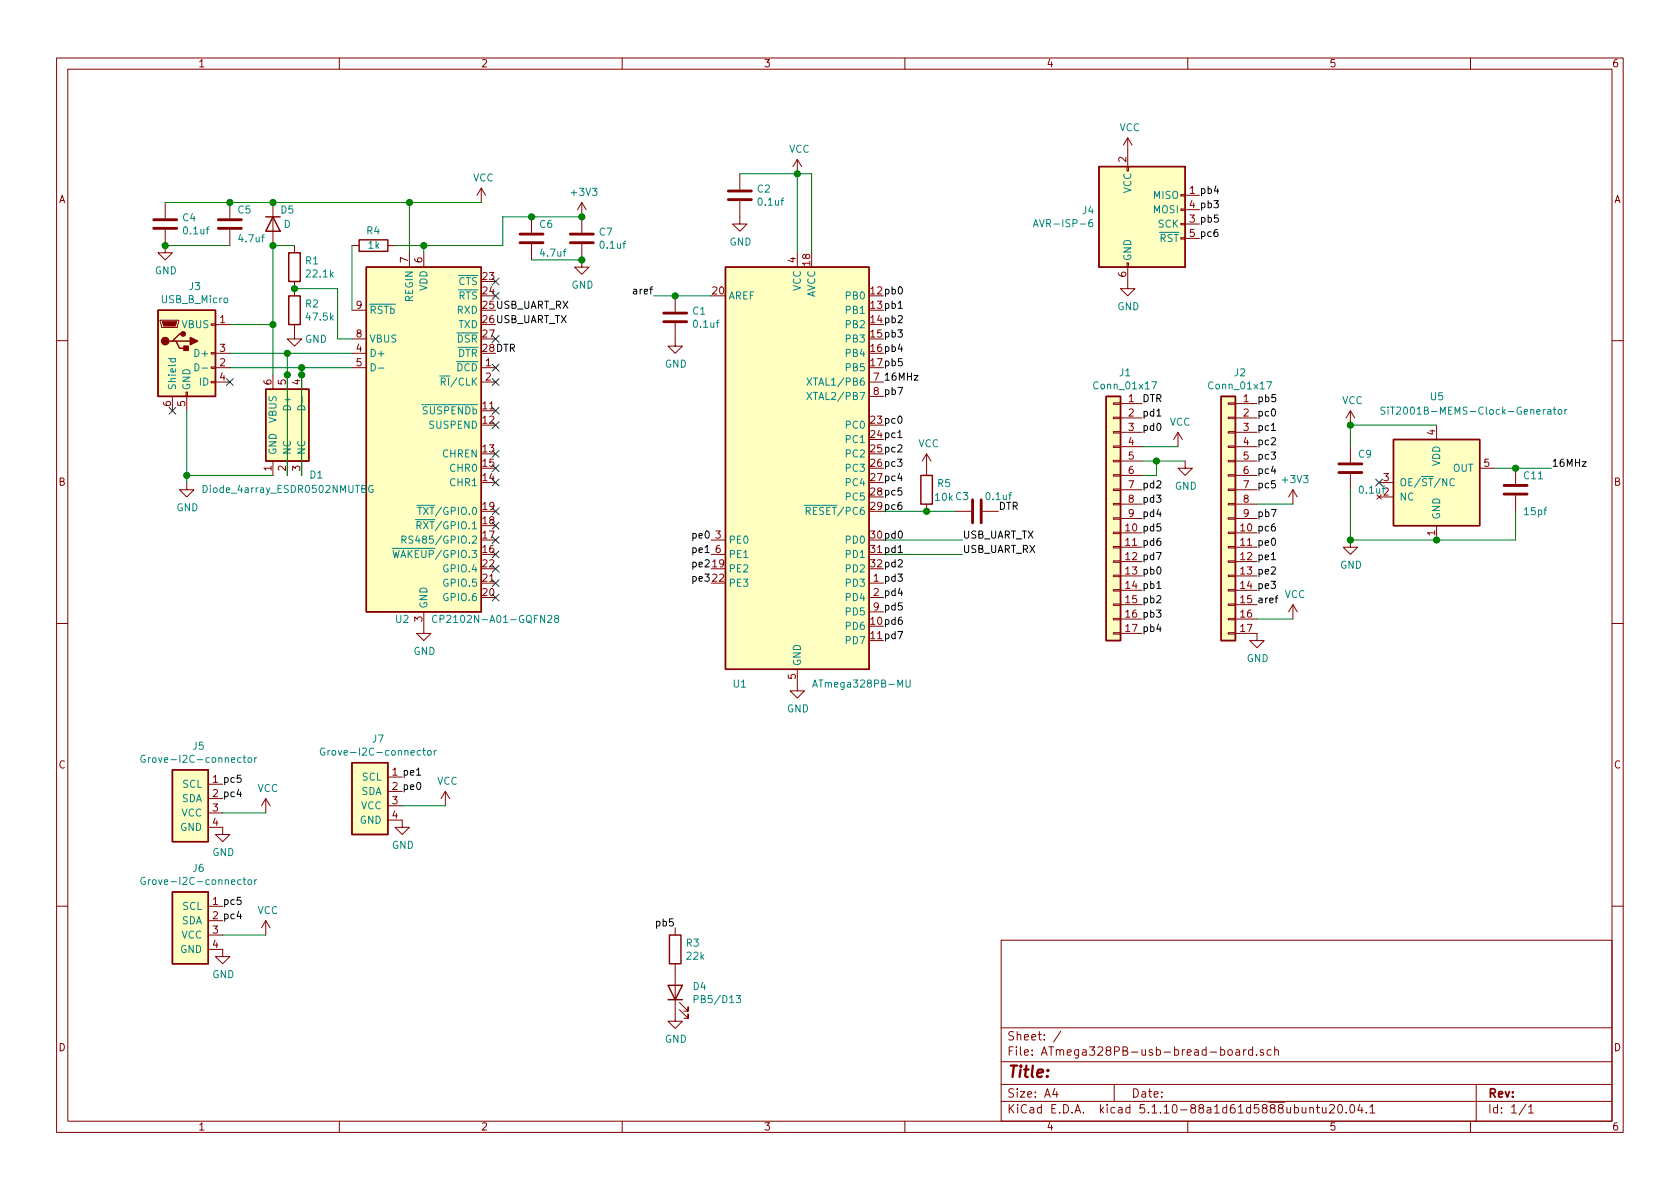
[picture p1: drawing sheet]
EESchema Schematic File Version 4
EELAYER 30 0
EELAYER END
$Descr A4 11693 8268
encoding utf-8
Sheet 1 1
Title ""
Date ""
Rev ""
Comp ""
Comment1 ""
Comment2 ""
Comment3 ""
Comment4 ""
$EndDescr
$Comp
L power:VCC #PWR0101
U 1 1
P 5550 1200
F 0 "#PWR0101" H 5550 1050 50  0001 C CNN
F 1 "VCC" H 5565 1373 50  0000 C CNN
F 2 "" H 5550 1200 50  0001 C CNN
F 3 "" H 5550 1200 50  0001 C CNN
	1    5550 1200
	1    0    0    -1  
$EndComp
Text Label 4550 2050 2    50   ~ 0
aref
$Comp
L Device:C C1
U 1 1
P 4700 2200
F 0 "C1" H 4815 2246 50  0000 L CNN
F 1 "0.1uf" H 4815 2155 50  0000 L CNN
F 2 "Capacitor_SMD:C_0402_1005Metric" H 4738 2050 50  0001 C CNN
F 3 "~" H 4700 2200 50  0001 C CNN
	1    4700 2200
	1    0    0    -1  
$EndComp
Connection ~ 4700 2050
Wire Wire Line
	4700 2050 4550 2050
$Comp
L power:GND #PWR0102
U 1 1
P 5550 4750
F 0 "#PWR0102" H 5550 4500 50  0001 C CNN
F 1 "GND" H 5555 4577 50  0000 C CNN
F 2 "" H 5550 4750 50  0001 C CNN
F 3 "" H 5550 4750 50  0001 C CNN
	1    5550 4750
	1    0    0    -1  
$EndComp
$Comp
L power:GND #PWR0103
U 1 1
P 4700 2350
F 0 "#PWR0103" H 4700 2100 50  0001 C CNN
F 1 "GND" H 4705 2177 50  0000 C CNN
F 2 "" H 4700 2350 50  0001 C CNN
F 3 "" H 4700 2350 50  0001 C CNN
	1    4700 2350
	1    0    0    -1  
$EndComp
Text Label 6150 2050 0    50   ~ 0
pb0
Text Label 6150 2150 0    50   ~ 0
pb1
Text Label 6150 2250 0    50   ~ 0
pb2
Text Label 6150 2350 0    50   ~ 0
pb3
Text Label 6150 2450 0    50   ~ 0
pb4
Text Label 6150 2550 0    50   ~ 0
pb5
Text Label 6150 2750 0    50   ~ 0
pb7
Text Label 6150 2950 0    50   ~ 0
pc0
Text Label 6150 3050 0    50   ~ 0
pc1
Text Label 6150 3150 0    50   ~ 0
pc2
Text Label 6150 3250 0    50   ~ 0
pc3
Text Label 6150 3350 0    50   ~ 0
pc4
Text Label 6150 3450 0    50   ~ 0
pc5
Text Label 6150 3550 0    50   ~ 0
pc6
Text Label 6150 3750 0    50   ~ 0
pd0
Text Label 6150 3850 0    50   ~ 0
pd1
Text Label 6150 3950 0    50   ~ 0
pd2
Text Label 6150 4050 0    50   ~ 0
pd3
Text Label 6150 4150 0    50   ~ 0
pd4
Text Label 6150 4250 0    50   ~ 0
pd5
Text Label 6150 4350 0    50   ~ 0
pd6
Text Label 6150 4450 0    50   ~ 0
pd7
Text Label 4950 3750 2    50   ~ 0
pe0
Text Label 4950 3850 2    50   ~ 0
pe1
Text Label 4950 3950 2    50   ~ 0
pe2
Text Label 4950 4050 2    50   ~ 0
pe3
$Comp
L Device:C C2
U 1 1
P 5150 1350
F 0 "C2" H 5265 1396 50  0000 L CNN
F 1 "0.1uf" H 5265 1305 50  0000 L CNN
F 2 "Capacitor_SMD:C_0402_1005Metric" H 5188 1200 50  0001 C CNN
F 3 "~" H 5150 1350 50  0001 C CNN
	1    5150 1350
	1    0    0    -1  
$EndComp
$Comp
L power:GND #PWR0104
U 1 1
P 5150 1500
F 0 "#PWR0104" H 5150 1250 50  0001 C CNN
F 1 "GND" H 5155 1327 50  0000 C CNN
F 2 "" H 5150 1500 50  0001 C CNN
F 3 "" H 5150 1500 50  0001 C CNN
	1    5150 1500
	1    0    0    -1  
$EndComp
$Comp
L power:GND #PWR0105
U 1 1
P 8750 4400
F 0 "#PWR0105" H 8750 4150 50  0001 C CNN
F 1 "GND" H 8755 4227 50  0000 C CNN
F 2 "" H 8750 4400 50  0001 C CNN
F 3 "" H 8750 4400 50  0001 C CNN
	1    8750 4400
	1    0    0    -1  
$EndComp
$Comp
L Connector_Generic:Conn_01x17 J1
U 1 1
P 7750 3600
F 0 "J1" H 7668 4617 50  0000 C CNN
F 1 "Conn_01x17" H 7668 4526 50  0000 C CNN
F 2 "Connector_PinSocket_2.54mm:PinSocket_1x17_P2.54mm_Vertical" H 7750 3600 50  0001 C CNN
F 3 "~" H 7750 3600 50  0001 C CNN
	1    7750 3600
	-1   0    0    -1  
$EndComp
$Comp
L Connector_Generic:Conn_01x17 J2
U 1 1
P 8550 3600
F 0 "J2" H 8468 4617 50  0000 C CNN
F 1 "Conn_01x17" H 8468 4526 50  0000 C CNN
F 2 "Connector_PinSocket_2.54mm:PinSocket_1x17_P2.54mm_Vertical" H 8550 3600 50  0001 C CNN
F 3 "~" H 8550 3600 50  0001 C CNN
	1    8550 3600
	-1   0    0    -1  
$EndComp
$Comp
L power:GND #PWR0107
U 1 1
P 8250 3200
F 0 "#PWR0107" H 8250 2950 50  0001 C CNN
F 1 "GND" H 8255 3027 50  0000 C CNN
F 2 "" H 8250 3200 50  0001 C CNN
F 3 "" H 8250 3200 50  0001 C CNN
	1    8250 3200
	1    0    0    -1  
$EndComp
Text Label 8750 2800 0    50   ~ 0
pb5
Text Label 7950 4400 0    50   ~ 0
pb4
Text Label 7950 4300 0    50   ~ 0
pb3
Text Label 7950 4200 0    50   ~ 0
pb2
Text Label 7950 4100 0    50   ~ 0
pb1
Text Label 7950 4000 0    50   ~ 0
pb0
Text Label 7950 3900 0    50   ~ 0
pd7
Text Label 7950 3800 0    50   ~ 0
pd6
Text Label 7950 3700 0    50   ~ 0
pd5
Text Label 7950 3600 0    50   ~ 0
pd4
Text Label 7950 3500 0    50   ~ 0
pd3
Text Label 7950 3400 0    50   ~ 0
pd2
Text Label 8750 3000 0    50   ~ 0
pc1
Text Label 8750 2900 0    50   ~ 0
pc0
Text Label 8750 4200 0    50   ~ 0
aref
Text Label 8750 4100 0    50   ~ 0
pe3
Text Label 8750 4000 0    50   ~ 0
pe2
Text Label 8750 3900 0    50   ~ 0
pe1
Text Label 8750 3800 0    50   ~ 0
pe0
Text Label 8750 3700 0    50   ~ 0
pc6
Text Label 8750 3400 0    50   ~ 0
pc5
Text Label 8750 3300 0    50   ~ 0
pc4
Text Label 8750 3200 0    50   ~ 0
pc3
Text Label 8750 3100 0    50   ~ 0
pc2
Text Label 8750 3600 0    50   ~ 0
pb7
Wire Wire Line
	8250 3200 8050 3200
$Comp
L power:VCC #PWR0108
U 1 1
P 8200 3100
F 0 "#PWR0108" H 8200 2950 50  0001 C CNN
F 1 "VCC" H 8215 3273 50  0000 C CNN
F 2 "" H 8200 3100 50  0001 C CNN
F 3 "" H 8200 3100 50  0001 C CNN
	1    8200 3100
	1    0    0    -1  
$EndComp
Wire Wire Line
	8050 3200 8050 3300
Wire Wire Line
	8050 3300 7950 3300
Connection ~ 8050 3200
Wire Wire Line
	8050 3200 7950 3200
$Comp
L ATmega328PB-usb-bread-board-rescue:ATmega328PB-MU-MCU_Microchip_ATmega U1
U 1 1
P 5550 3250
F 0 "U1" H 5150 1750 50  0000 C CNN
F 1 "ATmega328PB-MU" H 6000 1750 50  0000 C CNN
F 2 "Package_DFN_QFN:QFN-32-1EP_5x5mm_P0.5mm_EP3.1x3.1mm" H 5550 3250 50  0001 C CIN
F 3 "http://ww1.microchip.com/downloads/en/DeviceDoc/40001906C.pdf" H 5550 3250 50  0001 C CNN
	1    5550 3250
	1    0    0    -1  
$EndComp
Wire Wire Line
	5150 1200 5550 1200
Connection ~ 5550 1200
Wire Wire Line
	4700 2050 4950 2050
$Comp
L ATmega328PB-usb-bread-board-rescue:CP2102N-A01-GQFN28-Interface_USB U2
U 1 1
P 2950 3050
F 0 "U2" H 2800 1800 50  0000 C CNN
F 1 "CP2102N-A01-GQFN28" H 3450 1800 50  0000 C CNN
F 2 "Package_DFN_QFN:QFN-28-1EP_5x5mm_P0.5mm_EP3.35x3.35mm" H 3400 1850 50  0001 L CNN
F 3 "https://www.silabs.com/documents/public/data-sheets/cp2102n-datasheet.pdf" H 3000 2300 50  0001 C CNN
	1    2950 3050
	1    0    0    -1  
$EndComp
$Comp
L ATmega328PB-usb-bread-board-rescue:USB_B_Micro-Connector J3
U 1 1
P 1300 2450
F 0 "J3" H 1357 2917 50  0000 C CNN
F 1 "USB_B_Micro" H 1357 2826 50  0000 C CNN
F 2 "Connector_USB:USB_Micro-B_Molex-105017-0001" H 1450 2400 50  0001 C CNN
F 3 "~" H 1450 2400 50  0001 C CNN
	1    1300 2450
	1    0    0    -1  
$EndComp
$Comp
L Device:R R1
U 1 1
P 2050 1850
F 0 "R1" H 2120 1896 50  0000 L CNN
F 1 "22.1k" H 2120 1805 50  0000 L CNN
F 2 "Resistor_SMD:R_0603_1608Metric" V 1980 1850 50  0001 C CNN
F 3 "~" H 2050 1850 50  0001 C CNN
	1    2050 1850
	1    0    0    -1  
$EndComp
$Comp
L Device:R R2
U 1 1
P 2050 2150
F 0 "R2" H 2120 2196 50  0000 L CNN
F 1 "47.5k" H 2120 2105 50  0000 L CNN
F 2 "Resistor_SMD:R_0603_1608Metric" V 1980 2150 50  0001 C CNN
F 3 "~" H 2050 2150 50  0001 C CNN
	1    2050 2150
	1    0    0    -1  
$EndComp
$Comp
L power:GND #PWR0106
U 1 1
P 2050 2300
F 0 "#PWR0106" H 2050 2050 50  0001 C CNN
F 1 "GND" H 2200 2250 50  0000 C CNN
F 2 "" H 2050 2300 50  0001 C CNN
F 3 "" H 2050 2300 50  0001 C CNN
	1    2050 2300
	1    0    0    -1  
$EndComp
$Comp
L power:GND #PWR0109
U 1 1
P 1300 3350
F 0 "#PWR0109" H 1300 3100 50  0001 C CNN
F 1 "GND" H 1305 3177 50  0000 C CNN
F 2 "" H 1300 3350 50  0001 C CNN
F 3 "" H 1300 3350 50  0001 C CNN
	1    1300 3350
	1    0    0    -1  
$EndComp
Wire Wire Line
	1900 2250 1600 2250
Wire Wire Line
	2350 2350 2450 2350
Text Label 7950 2900 0    50   ~ 0
pd1
Text Label 7950 3000 0    50   ~ 0
pd0
Text Label 3450 2150 0    50   ~ 0
USB_UART_RX
Text Label 3450 2250 0    50   ~ 0
USB_UART_TX
$Comp
L Device:C C3
U 1 1
P 6800 3550
F 0 "C3" V 6900 3600 50  0000 L CNN
F 1 "0.1uf" V 6900 3300 50  0000 L CNN
F 2 "Capacitor_SMD:C_0402_1005Metric" H 6838 3400 50  0001 C CNN
F 3 "~" H 6800 3550 50  0001 C CNN
	1    6800 3550
	0    -1   -1   0   
$EndComp
Wire Wire Line
	8200 3100 7950 3100
Text Label 6700 3850 0    50   ~ 0
USB_UART_RX
Text Label 6700 3750 0    50   ~ 0
USB_UART_TX
Text Label 6950 3550 0    50   ~ 0
DTR
Text Label 7950 2800 0    50   ~ 0
DTR
NoConn ~ 1600 2650
$Comp
L power:GND #PWR0110
U 1 1
P 2950 4350
F 0 "#PWR0110" H 2950 4100 50  0001 C CNN
F 1 "GND" H 2955 4177 50  0000 C CNN
F 2 "" H 2950 4350 50  0001 C CNN
F 3 "" H 2950 4350 50  0001 C CNN
	1    2950 4350
	1    0    0    -1  
$EndComp
NoConn ~ 3450 4150
NoConn ~ 3450 4050
NoConn ~ 3450 3950
NoConn ~ 3450 3850
NoConn ~ 3450 3750
NoConn ~ 3450 3650
NoConn ~ 3450 3550
NoConn ~ 3450 3350
NoConn ~ 3450 3250
NoConn ~ 3450 3150
$Comp
L Connector:AVR-ISP-6 J4
U 1 1
P 7950 1550
F 0 "J4" H 7621 1646 50  0000 R CNN
F 1 "AVR-ISP-6" H 7621 1555 50  0000 R CNN
F 2 "my-kicad-footprints:2x03_P2.54mm_ISP_Pads" V 7700 1600 50  0001 C CNN
F 3 " ~" H 6675 1000 50  0001 C CNN
	1    7950 1550
	1    0    0    -1  
$EndComp
$Comp
L power:GND #PWR0112
U 1 1
P 7850 1950
F 0 "#PWR0112" H 7850 1700 50  0001 C CNN
F 1 "GND" H 7855 1777 50  0000 C CNN
F 2 "" H 7850 1950 50  0001 C CNN
F 3 "" H 7850 1950 50  0001 C CNN
	1    7850 1950
	1    0    0    -1  
$EndComp
Text Label 8350 1650 0    50   ~ 0
pc6
$Comp
L power:VCC #PWR0113
U 1 1
P 7850 1050
F 0 "#PWR0113" H 7850 900 50  0001 C CNN
F 1 "VCC" H 7865 1223 50  0000 C CNN
F 2 "" H 7850 1050 50  0001 C CNN
F 3 "" H 7850 1050 50  0001 C CNN
	1    7850 1050
	1    0    0    -1  
$EndComp
Text Label 8350 1450 0    50   ~ 0
pb3
Text Label 8350 1350 0    50   ~ 0
pb4
Text Label 8350 1550 0    50   ~ 0
pb5
NoConn ~ 1200 2850
$Comp
L my-kicad-symbols:Grove-I2C-connector J5
U 1 1
P 1300 5600
F 0 "J5" H 1382 6017 50  0000 C CNN
F 1 "Grove-I2C-connector" H 1382 5926 50  0000 C CNN
F 2 "Connector:NS-Tech_Grove_1x04_P2mm_Vertical" H 1300 5600 50  0001 C CNN
F 3 "" H 1300 5600 50  0001 C CNN
	1    1300 5600
	1    0    0    -1  
$EndComp
$Comp
L power:GND #PWR0114
U 1 1
P 1550 5750
F 0 "#PWR0114" H 1550 5500 50  0001 C CNN
F 1 "GND" H 1555 5577 50  0000 C CNN
F 2 "" H 1550 5750 50  0001 C CNN
F 3 "" H 1550 5750 50  0001 C CNN
	1    1550 5750
	1    0    0    -1  
$EndComp
$Comp
L power:VCC #PWR0115
U 1 1
P 1850 5650
F 0 "#PWR0115" H 1850 5500 50  0001 C CNN
F 1 "VCC" H 1865 5823 50  0000 C CNN
F 2 "" H 1850 5650 50  0001 C CNN
F 3 "" H 1850 5650 50  0001 C CNN
	1    1850 5650
	1    0    0    -1  
$EndComp
Wire Wire Line
	1850 5650 1550 5650
Text Label 1550 5550 0    50   ~ 0
pc4
Text Label 1550 5450 0    50   ~ 0
pc5
$Comp
L my-kicad-symbols:Grove-I2C-connector J6
U 1 1
P 1300 6450
F 0 "J6" H 1382 6867 50  0000 C CNN
F 1 "Grove-I2C-connector" H 1382 6776 50  0000 C CNN
F 2 "Connector:NS-Tech_Grove_1x04_P2mm_Vertical" H 1300 6450 50  0001 C CNN
F 3 "" H 1300 6450 50  0001 C CNN
	1    1300 6450
	1    0    0    -1  
$EndComp
$Comp
L power:GND #PWR0116
U 1 1
P 1550 6600
F 0 "#PWR0116" H 1550 6350 50  0001 C CNN
F 1 "GND" H 1555 6427 50  0000 C CNN
F 2 "" H 1550 6600 50  0001 C CNN
F 3 "" H 1550 6600 50  0001 C CNN
	1    1550 6600
	1    0    0    -1  
$EndComp
$Comp
L power:VCC #PWR0117
U 1 1
P 1850 6500
F 0 "#PWR0117" H 1850 6350 50  0001 C CNN
F 1 "VCC" H 1865 6673 50  0000 C CNN
F 2 "" H 1850 6500 50  0001 C CNN
F 3 "" H 1850 6500 50  0001 C CNN
	1    1850 6500
	1    0    0    -1  
$EndComp
Wire Wire Line
	1850 6500 1550 6500
Text Label 1550 6400 0    50   ~ 0
pc4
Text Label 1550 6300 0    50   ~ 0
pc5
$Comp
L my-kicad-symbols:Grove-I2C-connector J7
U 1 1
P 2550 5550
F 0 "J7" H 2632 5967 50  0000 C CNN
F 1 "Grove-I2C-connector" H 2632 5876 50  0000 C CNN
F 2 "Connector:NS-Tech_Grove_1x04_P2mm_Vertical" H 2550 5550 50  0001 C CNN
F 3 "" H 2550 5550 50  0001 C CNN
	1    2550 5550
	1    0    0    -1  
$EndComp
$Comp
L power:GND #PWR0118
U 1 1
P 2800 5700
F 0 "#PWR0118" H 2800 5450 50  0001 C CNN
F 1 "GND" H 2805 5527 50  0000 C CNN
F 2 "" H 2800 5700 50  0001 C CNN
F 3 "" H 2800 5700 50  0001 C CNN
	1    2800 5700
	1    0    0    -1  
$EndComp
$Comp
L power:VCC #PWR0119
U 1 1
P 3100 5600
F 0 "#PWR0119" H 3100 5450 50  0001 C CNN
F 1 "VCC" H 3115 5773 50  0000 C CNN
F 2 "" H 3100 5600 50  0001 C CNN
F 3 "" H 3100 5600 50  0001 C CNN
	1    3100 5600
	1    0    0    -1  
$EndComp
Wire Wire Line
	3100 5600 2800 5600
Text Label 2800 5400 0    50   ~ 0
pe1
Text Label 2800 5500 0    50   ~ 0
pe0
NoConn ~ 3450 2550
NoConn ~ 3450 2650
NoConn ~ 3450 2850
NoConn ~ 3450 2950
NoConn ~ 3450 1950
NoConn ~ 3450 2050
NoConn ~ 3450 2350
Text Label 4700 6450 2    50   ~ 0
pb5
$Comp
L Device:LED D4
U 1 1
P 4700 6900
F 0 "D4" V 4739 6782 50  0000 R CNN
F 1 "PB5/D13" V 4648 6782 50  0000 R CNN
F 2 "LED_SMD:LED_0603_1608Metric_Pad1.05x0.95mm_HandSolder" H 4700 6900 50  0001 C CNN
F 3 "~" H 4700 6900 50  0001 C CNN
	1    4700 6900
	0    -1   -1   0   
$EndComp
$Comp
L power:GND #PWR0122
U 1 1
P 4700 7050
F 0 "#PWR0122" H 4700 6800 50  0001 C CNN
F 1 "GND" H 4705 6877 50  0000 C CNN
F 2 "" H 4700 7050 50  0001 C CNN
F 3 "" H 4700 7050 50  0001 C CNN
	1    4700 7050
	1    0    0    -1  
$EndComp
$Comp
L power:+3V3 #PWR0126
U 1 1
P 9000 3500
F 0 "#PWR0126" H 9000 3350 50  0001 C CNN
F 1 "+3V3" H 9015 3673 50  0000 C CNN
F 2 "" H 9000 3500 50  0001 C CNN
F 3 "" H 9000 3500 50  0001 C CNN
	1    9000 3500
	1    0    0    -1  
$EndComp
Wire Wire Line
	9000 3500 8750 3500
$Comp
L my-kicad-symbols:SiT2001B-MEMS-Clock-Generator U5
U 1 1
P 10000 3350
F 0 "U5" H 9950 3950 50  0000 L CNN
F 1 "SiT2001B-MEMS-Clock-Generator" H 9600 3850 50  0000 L CNN
F 2 "Package_TO_SOT_SMD:SOT-23-5" H 10000 3350 50  0001 C CNN
F 3 "" H 10000 3350 50  0001 C CNN
	1    10000 3350
	1    0    0    -1  
$EndComp
$Comp
L power:VCC #PWR0127
U 1 1
P 9400 2950
F 0 "#PWR0127" H 9400 2800 50  0001 C CNN
F 1 "VCC" H 9415 3123 50  0000 C CNN
F 2 "" H 9400 2950 50  0001 C CNN
F 3 "" H 9400 2950 50  0001 C CNN
	1    9400 2950
	1    0    0    -1  
$EndComp
$Comp
L power:GND #PWR0128
U 1 1
P 9400 3750
F 0 "#PWR0128" H 9400 3500 50  0001 C CNN
F 1 "GND" H 9405 3577 50  0000 C CNN
F 2 "" H 9400 3750 50  0001 C CNN
F 3 "" H 9400 3750 50  0001 C CNN
	1    9400 3750
	1    0    0    -1  
$EndComp
$Comp
L Device:C C9
U 1 1
P 9400 3250
F 0 "C9" H 9450 3350 50  0000 L CNN
F 1 "0.1uf" H 9450 3100 50  0000 L CNN
F 2 "Capacitor_SMD:C_0402_1005Metric" H 9438 3100 50  0001 C CNN
F 3 "~" H 9400 3250 50  0001 C CNN
	1    9400 3250
	1    0    0    -1  
$EndComp
Wire Wire Line
	9400 3100 9400 2950
Connection ~ 9400 2950
Wire Wire Line
	10000 3750 9400 3750
Wire Wire Line
	9400 3400 9400 3750
Connection ~ 9400 3750
Wire Wire Line
	9400 2950 10000 2950
$Comp
L Device:C C11
U 1 1
P 10550 3400
F 0 "C11" H 10600 3500 50  0000 L CNN
F 1 "15pf" H 10600 3250 50  0000 L CNN
F 2 "Capacitor_SMD:C_0603_1608Metric" H 10588 3250 50  0001 C CNN
F 3 "~" H 10550 3400 50  0001 C CNN
	1    10550 3400
	1    0    0    -1  
$EndComp
Wire Wire Line
	10550 3550 10550 3750
Wire Wire Line
	10550 3750 10000 3750
Connection ~ 10000 3750
Text Label 10800 3250 0    50   ~ 0
16MHz
Wire Wire Line
	10800 3250 10550 3250
Connection ~ 10550 3250
Wire Wire Line
	10550 3250 10400 3250
Text Label 6150 2650 0    50   ~ 0
16MHz
NoConn ~ 9600 3350
$Comp
L Device:R R4
U 1 1
P 2600 1700
F 0 "R4" V 2700 1650 50  0000 L CNN
F 1 "1k" V 2600 1650 50  0000 L CNN
F 2 "Resistor_SMD:R_0603_1608Metric" V 2530 1700 50  0001 C CNN
F 3 "~" H 2600 1700 50  0001 C CNN
	1    2600 1700
	0    -1   -1   0   
$EndComp
Wire Wire Line
	2450 1700 2450 2150
Wire Wire Line
	2950 1700 2950 1750
Text Label 3450 2450 0    50   ~ 0
DTR
Wire Wire Line
	1150 1700 1600 1700
$Comp
L power:GND #PWR0129
U 1 1
P 1150 1700
F 0 "#PWR0129" H 1150 1450 50  0001 C CNN
F 1 "GND" H 1155 1527 50  0000 C CNN
F 2 "" H 1150 1700 50  0001 C CNN
F 3 "" H 1150 1700 50  0001 C CNN
	1    1150 1700
	1    0    0    -1  
$EndComp
Connection ~ 1150 1700
$Comp
L Device:C C4
U 1 1
P 1150 1550
F 0 "C4" H 1265 1596 50  0000 L CNN
F 1 "0.1uf" H 1265 1505 50  0000 L CNN
F 2 "Capacitor_SMD:C_0402_1005Metric" H 1188 1400 50  0001 C CNN
F 3 "~" H 1150 1550 50  0001 C CNN
	1    1150 1550
	1    0    0    -1  
$EndComp
$Comp
L Device:C C5
U 1 1
P 1600 1550
F 0 "C5" H 1650 1650 50  0000 L CNN
F 1 "4.7uf" H 1650 1450 50  0000 L CNN
F 2 "Capacitor_SMD:C_0402_1005Metric" H 1638 1400 50  0001 C CNN
F 3 "~" H 1600 1550 50  0001 C CNN
	1    1600 1550
	1    0    0    -1  
$EndComp
Wire Wire Line
	2750 1700 2950 1700
Wire Wire Line
	2850 1400 2850 1750
$Comp
L power:VCC #PWR0123
U 1 1
P 3350 1400
F 0 "#PWR0123" H 3350 1250 50  0001 C CNN
F 1 "VCC" H 3365 1573 50  0000 C CNN
F 2 "" H 3350 1400 50  0001 C CNN
F 3 "" H 3350 1400 50  0001 C CNN
	1    3350 1400
	1    0    0    -1  
$EndComp
Wire Wire Line
	1600 1400 1150 1400
Connection ~ 1600 1400
$Comp
L Device:C C6
U 1 1
P 3700 1650
F 0 "C6" H 3750 1750 50  0000 L CNN
F 1 "4.7uf" H 3750 1550 50  0000 L CNN
F 2 "Capacitor_SMD:C_0402_1005Metric" H 3738 1500 50  0001 C CNN
F 3 "~" H 3700 1650 50  0001 C CNN
	1    3700 1650
	1    0    0    -1  
$EndComp
$Comp
L Device:C C7
U 1 1
P 4050 1650
F 0 "C7" H 4165 1696 50  0000 L CNN
F 1 "0.1uf" H 4165 1605 50  0000 L CNN
F 2 "Capacitor_SMD:C_0402_1005Metric" H 4088 1500 50  0001 C CNN
F 3 "~" H 4050 1650 50  0001 C CNN
	1    4050 1650
	1    0    0    -1  
$EndComp
$Comp
L power:GND #PWR0130
U 1 1
P 4050 1800
F 0 "#PWR0130" H 4050 1550 50  0001 C CNN
F 1 "GND" H 4055 1627 50  0000 C CNN
F 2 "" H 4050 1800 50  0001 C CNN
F 3 "" H 4050 1800 50  0001 C CNN
	1    4050 1800
	1    0    0    -1  
$EndComp
Wire Wire Line
	4050 1800 3700 1800
Connection ~ 4050 1800
Wire Wire Line
	2950 1700 3500 1700
Wire Wire Line
	3500 1700 3500 1500
Connection ~ 2950 1700
Wire Wire Line
	3500 1500 3700 1500
Wire Wire Line
	3700 1500 4050 1500
Connection ~ 3700 1500
$Comp
L power:+3V3 #PWR0111
U 1 1
P 4050 1500
F 0 "#PWR0111" H 4050 1350 50  0001 C CNN
F 1 "+3V3" H 4065 1673 50  0000 C CNN
F 2 "" H 4050 1500 50  0001 C CNN
F 3 "" H 4050 1500 50  0001 C CNN
	1    4050 1500
	1    0    0    -1  
$EndComp
Connection ~ 4050 1500
Wire Wire Line
	1900 2250 1900 1700
Wire Wire Line
	1900 1700 2050 1700
Wire Wire Line
	2350 2000 2050 2000
Wire Wire Line
	2350 2000 2350 2350
Connection ~ 2050 2000
Connection ~ 2850 1400
Wire Wire Line
	2850 1400 3350 1400
Wire Wire Line
	5550 1200 5550 1750
Wire Wire Line
	5650 1200 5550 1200
Wire Wire Line
	5650 1200 5650 1750
$Comp
L power:VCC #PWR0124
U 1 1
P 9000 4300
F 0 "#PWR0124" H 9000 4150 50  0001 C CNN
F 1 "VCC" H 9015 4473 50  0000 C CNN
F 2 "" H 9000 4300 50  0001 C CNN
F 3 "" H 9000 4300 50  0001 C CNN
	1    9000 4300
	1    0    0    -1  
$EndComp
Wire Wire Line
	9000 4300 8750 4300
Wire Wire Line
	6700 3750 6150 3750
Wire Wire Line
	6150 3850 6700 3850
$Comp
L my-kicad-symbols:Diode_4array_ESDR0502NMUTBG D1
U 1 1
P 2000 2950
F 0 "D1" V 1650 2800 50  0000 R CNN
F 1 "Diode_4array_ESDR0502NMUTBG" V 1550 3550 50  0000 R CNN
F 2 "my-kicad-footprints:OnSemi_UDFN-6_1.2x1.0mm_P0.4mm" H 2000 2950 50  0001 C CNN
F 3 "" H 2000 2950 50  0001 C CNN
	1    2000 2950
	0    -1   -1   0   
$EndComp
Connection ~ 1900 1700
Wire Wire Line
	1900 1400 2850 1400
Wire Wire Line
	1600 1400 1900 1400
Connection ~ 1900 1400
$Comp
L Device:D D5
U 1 1
P 1900 1550
F 0 "D5" V 1800 1650 50  0000 C CNN
F 1 "D" V 1900 1650 50  0000 C CNN
F 2 "Diode_SMD:D_SOD-123F" H 1900 1550 50  0001 C CNN
F 3 "~" H 1900 1550 50  0001 C CNN
	1    1900 1550
	0    1    1    0   
$EndComp
Wire Wire Line
	1600 2550 2100 2550
Wire Wire Line
	1600 2450 2000 2450
Wire Wire Line
	2100 2600 2100 2550
Connection ~ 2100 2550
Wire Wire Line
	2100 2550 2450 2550
Wire Wire Line
	2000 2600 2000 2450
Connection ~ 2000 2450
Wire Wire Line
	2000 2450 2450 2450
Wire Wire Line
	1900 2600 1900 2250
Connection ~ 1900 2250
Wire Wire Line
	1300 2850 1300 3300
Wire Wire Line
	1300 3300 1900 3300
Connection ~ 1300 3300
Wire Wire Line
	1300 3300 1300 3350
Connection ~ 2100 2600
Wire Wire Line
	2100 2600 2100 3300
Wire Wire Line
	2000 3300 2000 2600
Connection ~ 2000 2600
$Comp
L Device:R R5
U 1 1
P 6450 3400
F 0 "R5" H 6520 3446 50  0000 L CNN
F 1 "10k" H 6500 3350 50  0000 L CNN
F 2 "Resistor_SMD:R_0603_1608Metric" V 6380 3400 50  0001 C CNN
F 3 "~" H 6450 3400 50  0001 C CNN
	1    6450 3400
	1    0    0    -1  
$EndComp
Wire Wire Line
	6150 3550 6450 3550
Connection ~ 6450 3550
Wire Wire Line
	6450 3550 6650 3550
$Comp
L power:VCC #PWR0125
U 1 1
P 6450 3250
F 0 "#PWR0125" H 6450 3100 50  0001 C CNN
F 1 "VCC" H 6465 3423 50  0000 C CNN
F 2 "" H 6450 3250 50  0001 C CNN
F 3 "" H 6450 3250 50  0001 C CNN
	1    6450 3250
	1    0    0    -1  
$EndComp
$Comp
L Device:R R3
U 1 1
P 4700 6600
F 0 "R3" H 4770 6646 50  0000 L CNN
F 1 "22k" H 4770 6555 50  0000 L CNN
F 2 "Resistor_SMD:R_0603_1608Metric" V 4630 6600 50  0001 C CNN
F 3 "~" H 4700 6600 50  0001 C CNN
	1    4700 6600
	1    0    0    -1  
$EndComp
$EndSCHEMATC
